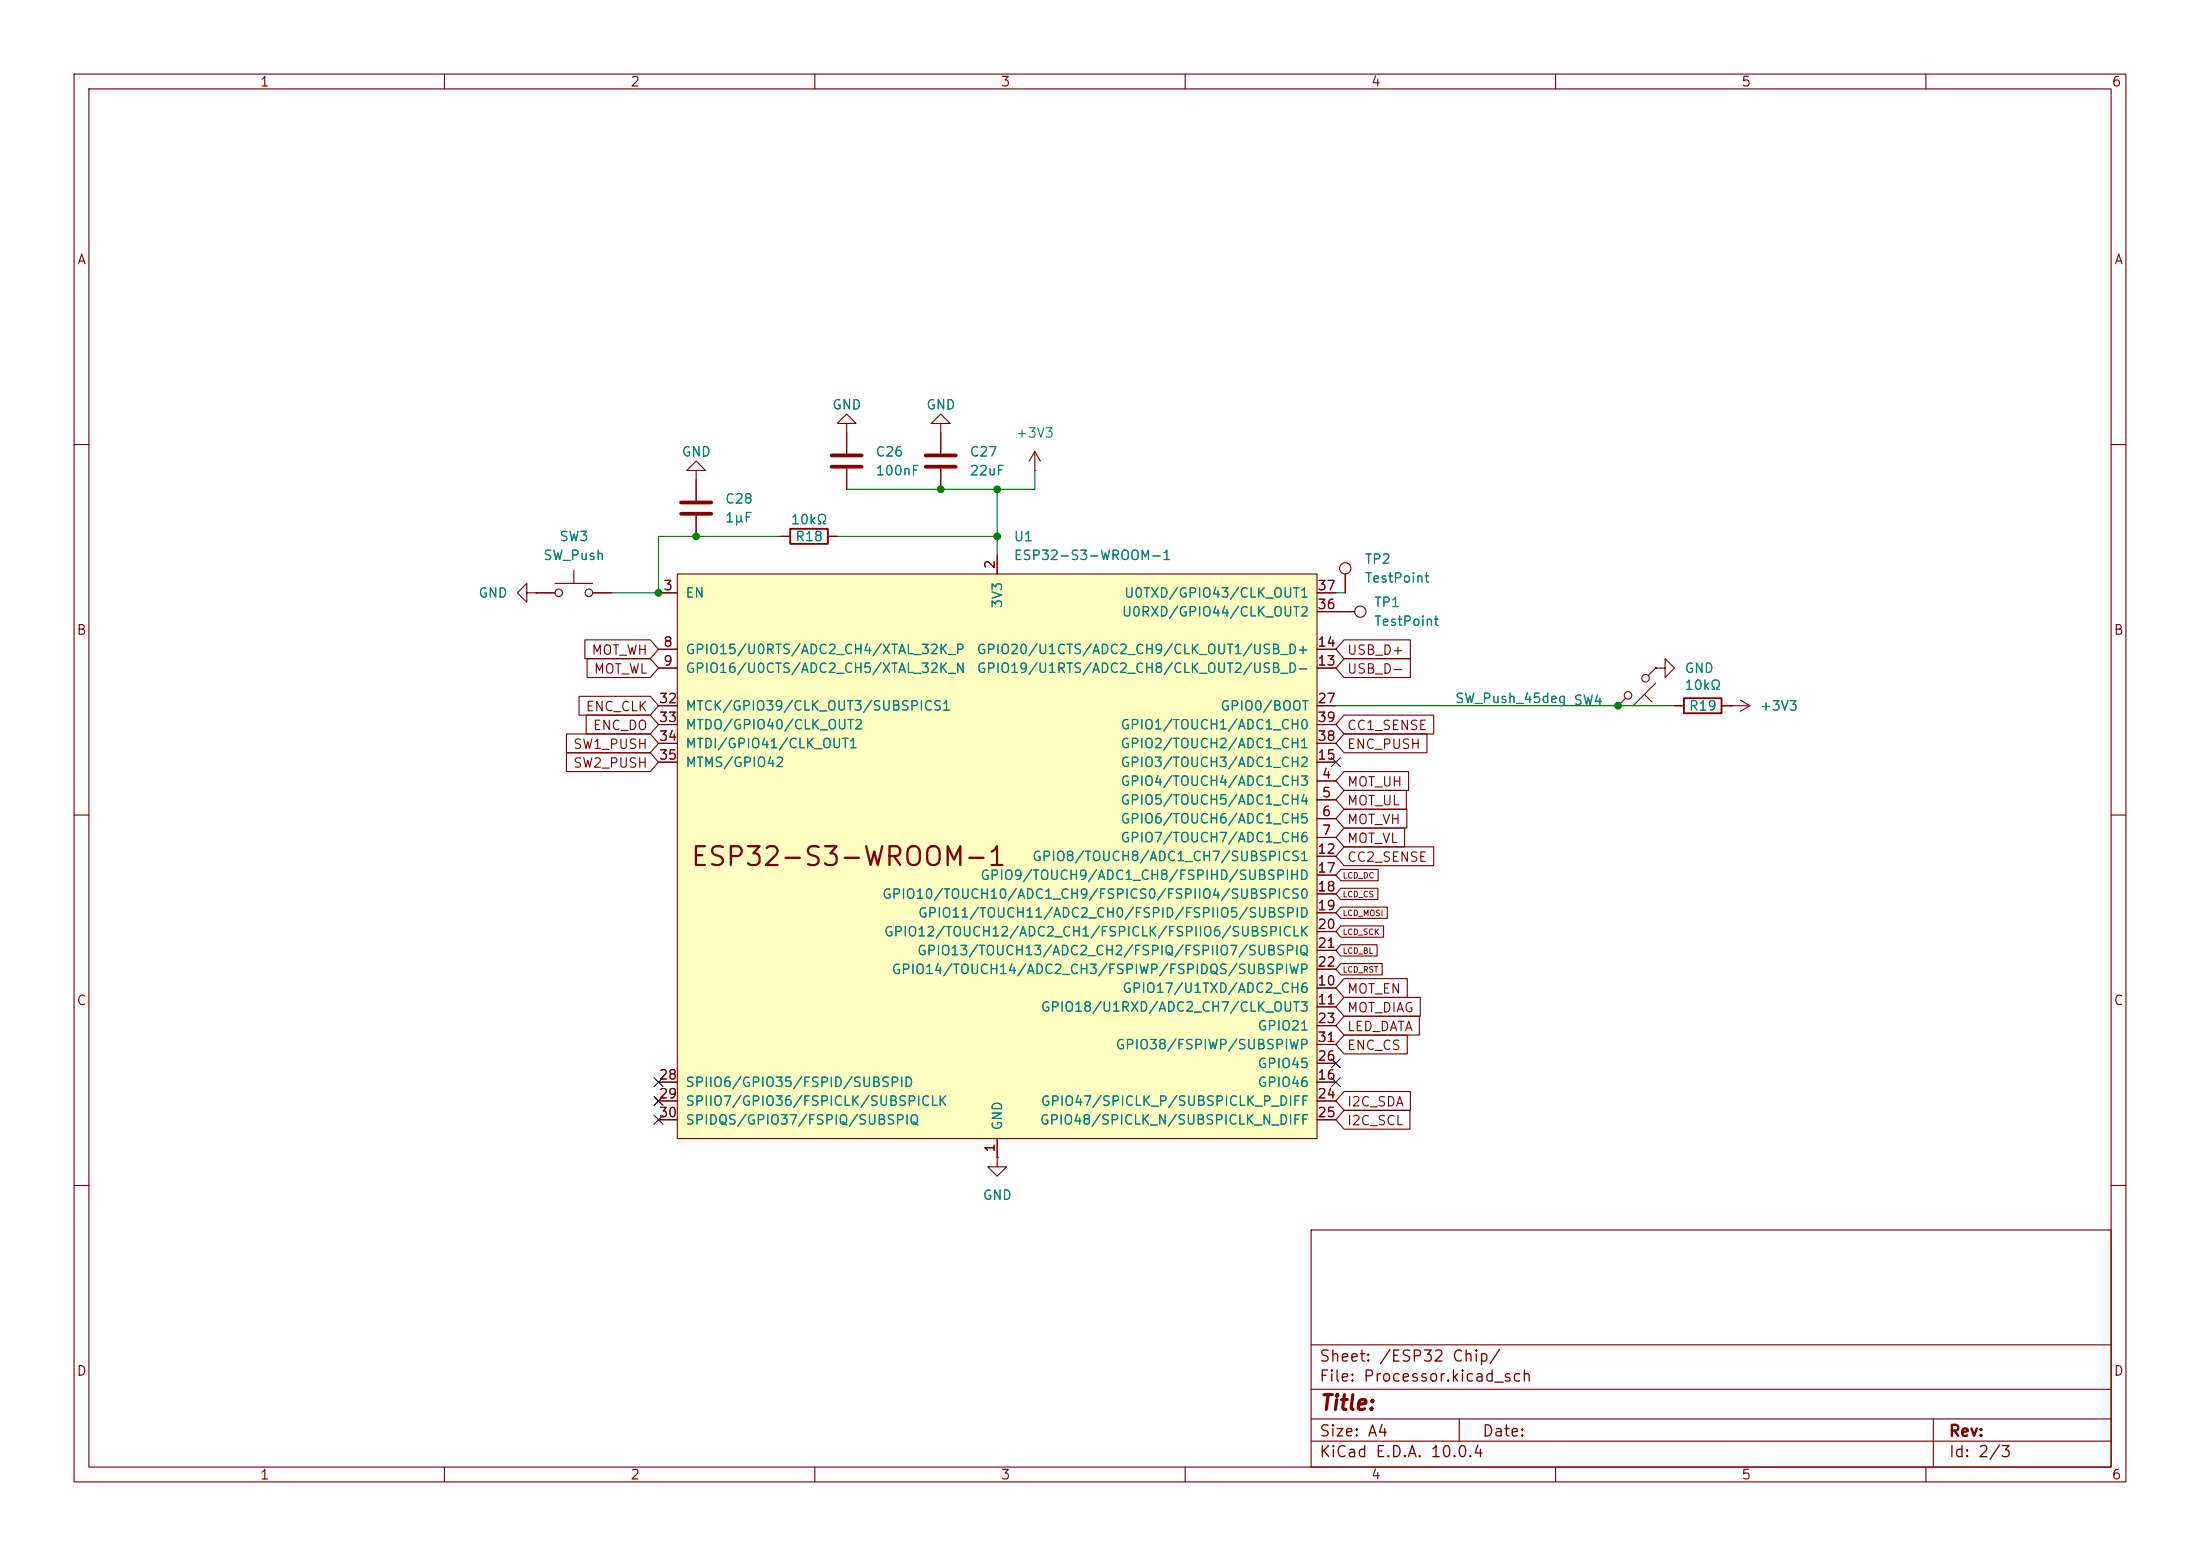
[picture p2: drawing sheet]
<svg xmlns="http://www.w3.org/2000/svg" width="297mm" height="210mm" viewBox="0 0 297 210" stroke-linecap="round" stroke-linejoin="round" font-family="sans-serif">
<g fill="none" stroke="#840000" stroke-width=".15">
<path d="M10 10h277v190h-277zM12 12h273v186h-273zM60 10v2M110 10v2M160 10v2M210 10v2M260 10v2M114.3 58.4v2.8M127 58.4v2.8M10 60h2M74.9 78.7h5.1M77.5 77v1.7"/>
<path d="M94 63.5h1.2l-1.2-1.3-1.3 1.3h1.3v4.1M94 69.6v2.8M105.4 72.4h1.3M111.8 72.4h1.2M114.3 63.2v2.8M127 63.2v2.8M181.6 77.5v2.5M285 60h2M72.4 80h2.5M80 80h2.5M180.3 82.6h2.6M218.4 95.3h.1"/>
<path d="M219.5 94.2l-1.1 1.1M222 93.7l1 1M223.5 90.2h1.3v-1.3l1.3 1.3-1.3 1.2v-1.2M223.5 90.2h.1M223.5 90.2l-1 1M223.5 92.2l-3 3.1M226.1 95.3h1.2M232.4 95.3h3.8M233.7 95.3h.1M234.9 94.5l1.3 .8M236.2 95.3l-1.3 .7M10 110h2"/>
<path d="M285 110h2M134.6 156.2v1.3h1.3l-1.3 1.3-1.3-1.3h1.3M134.6 156.2h.1M10 160h2M177 166h108v32h-108zM285 160h2M60 198v2M110 198v2M160 198v2M177 194.5h108M177 191.5h108M177 187.5h108"/>
<path d="M177 181.5h108M197 191.5v3M210 198v2M260 198v2M261 191.5v6.5"/>
<circle cx="181.6" cy="76.7" r=".76"/>
<circle cx="75.4" cy="80" r=".51"/>
<circle cx="79.5" cy="80" r=".51"/>
<circle cx="183.6" cy="82.5" r=".76"/>
<circle cx="219.8" cy="93.9" r=".51"/>
<circle cx="222.1" cy="91.5" r=".51"/>
</g>
<path d="M106.7 71.4h5.1v2h-5.1zM227.3 94.2h5.1v2.1h-5.1z" fill="none" stroke="#840000" stroke-width=".25"/>
<path d="M91.9 67.8h4.1M91.9 69.3h4.1M112.3 61.5h4M112.3 63h4M125 61.5h4M125 63h4" fill="none" stroke="#840000" stroke-width=".51"/>
<path d="M91.4 77.5h86.4v76.2h-86.4z" fill="#ffffc2"/>
<g fill="none" stroke="#840000" stroke-width=".15">
<path d="M114.3 57.2h1.3l-1.3-1.3-1.3 1.3h1.3v4M127 57.2h1.3l-1.3-1.3-1.3 1.3h1.3v4M91.4 77.5h86.4v76.2h-86.4zM94 64.8v2.8M94 69.6v2.8M105.4 72.4h1.3M111.8 72.4h1.2M114.3 63.2v2.8M127 63.2v2.8M134.6 74.9v2.6M139.7 63.5h.1M139.7 61l-.8 1.2"/>
<path d="M139.7 61l.8 1.2M139.7 61v2.5M181.6 77.5v2.5M71.1 80v-1.3l-1.3 1.3 1.3 1.3v-1.3h1.3M72.4 80h.1M72.4 80h2.5M76.5 99.1h11.3l1.1 1.2-1.1 1.3h-11.3zM78.2 94h9.6l1.1 1.3-1.1 1.2h-9.6zM79 86.4h8.8l1.1 1.2-1.1 1.3h-8.8zM79.1 96.5h8.7l1.1 1.3-1.1 1.3h-8.7zM79.3 88.9h8.5l1.1 1.3-1.1 1.2h-8.5zM80 80h2.5"/>
<path d="M88.9 80h2.5M88.9 87.6h2.5M88.9 90.2h2.5M88.9 95.3h2.5M88.9 97.8h2.5M177.8 80h2.5M177.8 87.6h2.5M177.8 90.2h2.5M177.8 95.3h2.5M177.8 97.8h2.5M177.8 82.6h5.1M181.5 88.9h8.9v2.5h-8.9l-1.2-1.2z"/>
<path d="M181.5 86.4h8.9v2.5h-8.9l-1.2-1.3zM181.5 96.5h12.1v2.6h-12.1l-1.2-1.3zM181.5 99.1h11.1v2.5h-11.1l-1.2-1.3zM218.4 95.3h.1M223.5 90.2h.1M226.1 95.3h1.2M232.4 95.3h1.3M233.7 95.3h.1M76.5 101.6h11.3l1.1 1.3-1.1 1.2h-11.3zM88.9 102.9h2.5M88.9 100.3h2.5M177.8 105.4h2.5"/>
<path d="M177.8 108h2.5M177.8 110.5h2.5M177.8 113h2.5M177.8 115.6h2.5M177.8 102.9h2.5M177.8 118.1h2.5M177.8 100.3h2.5M181 119.9h5v1.5h-5l-.7-.7zM181 117.3h5.1v1.6h-5.1l-.7-.8zM181.5 106.7h8.4v2.5h-8.4l-1.2-1.2zM181.5 104.1h8.7v2.6h-8.7l-1.2-1.3zM181.5 114.3h12.1v2.5h-12.1l-1.2-1.2z"/>
<path d="M181.5 109.2h8.4v2.6h-8.4l-1.2-1.3zM181.5 111.8h8.1v2.5h-8.1l-1.2-1.3zM177.8 133.4h2.5M177.8 135.9h2.5M177.8 120.7h2.5M177.8 123.2h2.5M177.8 125.7h2.5M177.8 128.3h2.5M177.8 130.8h2.5M177.8 138.4h2.5M181 127.5h4.9v1.5h-4.9l-.7-.7zM181 130h5.6v1.6h-5.6l-.7-.8z"/>
<path d="M181 125h5.8v1.5h-5.8l-.7-.8zM181 122.4h6.3v1.6h-6.3l-.7-.8zM181.5 139.7h8.5v2.5h-8.5l-1.2-1.2zM181.5 137.2h10.1v2.5h-10.1l-1.2-1.3zM181.5 134.6h10.2v2.6h-10.2l-1.2-1.3zM181.5 132.1h8.5v2.5h-8.5l-1.2-1.2zM88.9 146.1h2.5M88.9 148.6h2.5M88.9 151.1h2.5M134.6 156.2h.1M134.6 153.7v2.5M177.8 146.1h2.5"/>
<path d="M177.8 148.6h2.5M177.8 151.1h2.5M177.8 143.5h2.5M177.8 141h2.5M181.5 147.3h8.9v2.6h-8.9l-1.2-1.3zM181.5 149.9h8.8v2.5h-8.8l-1.2-1.3z"/>
</g>
<path d="M105.4 72.4h-16.5v7.6h-6.4M113 72.4h21.6M134.6 66v8.9M139.7 63.5v2.5h-25.4M180.3 95.3h45.8M180.3 80h1.3" fill="none" stroke="#008400" stroke-width=".15"/>
<path d="M179.7 102.3l1.2 1.2M180.9 102.3l-1.2 1.2M88.3 145.4l1.2 1.3M88.3 150.5l1.2 1.2M88.3 148l1.2 1.2M89.5 145.4l-1.2 1.3M89.5 150.5l-1.2 1.2M89.5 148l-1.2 1.2M179.7 145.4l1.2 1.3M179.7 142.9l1.2 1.2M180.9 145.4l-1.2 1.3M180.9 142.9l-1.2 1.2" fill="none" stroke="#000084" stroke-width=".15"/>
<g fill="#008400" stroke="#008400" stroke-width=".14">
<circle cx="134.6" cy="66" r=".46"/>
<circle cx="134.6" cy="72.4" r=".46"/>
<circle cx="88.9" cy="80" r=".46"/>
<circle cx="94" cy="72.4" r=".46"/>
<circle cx="127" cy="66" r=".46"/>
<circle cx="218.4" cy="95.3" r=".46"/>
</g>
<text font-size="2.5" fill="#840000" x="93.1" y="117.5">ESP32-S3-WROOM-1</text>
<text font-size="2" fill="#840000" x="178" y="190.8">Title:</text>
<g font-size="1.5" fill="#840000">
<text x="178" y="184.2">Sheet: /ESP32 Chip/</text>
<text x="178" y="186.9">File: Processor.kicad_sch</text>
<text x="178" y="197.1">KiCad E.D.A. 10.0.4</text>
<text x="178" y="194.3">Size: A4</text>
<text x="200" y="194.3">Date:</text>
<text x="263" y="194.3">Rev:</text>
<text x="263" y="197.1">Id: 2/3</text>
</g>
<g font-size="1.3" fill="#840000">
<text x="35" y="12">1</text>
<text x="85" y="12">2</text>
<text x="135" y="12">3</text>
<text x="185" y="12">4</text>
<text x="235" y="12">5</text>
<text x="285" y="12">6</text>
<text x="10.3" y="36">A</text>
<text x="285.3" y="36">A</text>
<text x="134.6" y="76.9" transform="rotate(-90 134.6 76.9)">2</text>
<text x="89.5" y="80">3</text>
<text x="177.8" y="82.5">36</text>
<text x="177.8" y="80">37</text>
<text x="10.3" y="86">B</text>
<text x="79.8" y="88.7">MOT_WH</text>
<text x="89.5" y="87.6">8</text>
<text x="177.8" y="87.6">14</text>
<text x="181.8" y="88.7">USB_D+</text>
<text x="285.3" y="86">B</text>
<text x="80.1" y="91.2">MOT_WL</text>
<text x="88.9" y="95.2">32</text>
<text x="89.5" y="90.1">9</text>
<text x="177.8" y="90.1">13</text>
<text x="177.8" y="95.2">27</text>
<text x="181.8" y="91.2">USB_D-</text>
<text x="77.3" y="101.4">SW1_PUSH</text>
<text x="79" y="96.3">ENC_CLK</text>
<text x="80" y="98.9">ENC_DO</text>
<text x="88.9" y="97.8">33</text>
<text x="88.9" y="100.3">34</text>
<text x="177.8" y="100.3">38</text>
<text x="177.8" y="97.8">39</text>
<text x="181.8" y="98.9">CC1_SENSE</text>
<text x="181.8" y="101.4">ENC_PUSH</text>
<text x="77.3" y="103.9">SW2_PUSH</text>
<text x="88.9" y="102.8">35</text>
<text x="177.8" y="102.8">15</text>
<text x="178.4" y="105.4">4</text>
<text x="178.4" y="107.9">5</text>
<text x="181.8" y="106.5">MOT_UH</text>
<text x="178.4" y="110.5">6</text>
<text x="178.4" y="113">7</text>
<text x="181.8" y="109">MOT_UL</text>
<text x="181.8" y="111.6">MOT_VH</text>
<text x="177.8" y="115.5">12</text>
<text x="177.8" y="118.1">17</text>
<text x="181.8" y="116.6">CC2_SENSE</text>
<text x="181.8" y="114.1">MOT_VL</text>
<text x="177.8" y="120.6">18</text>
<text x="177.8" y="123.2">19</text>
<text x="177.8" y="125.7">20</text>
<text x="177.8" y="128.2">21</text>
<text x="177.8" y="130.8">22</text>
<text x="10.3" y="136">C</text>
<text x="177.8" y="133.3">10</text>
<text x="177.8" y="135.9">11</text>
<text x="181.8" y="137">MOT_DIAG</text>
<text x="181.8" y="134.4">MOT_EN</text>
<text x="285.3" y="136">C</text>
<text x="177.8" y="138.4">23</text>
<text x="177.8" y="143.5">26</text>
<text x="177.8" y="140.9">31</text>
<text x="181.8" y="142">ENC_CS</text>
<text x="181.8" y="139.5">LED_DATA</text>
<text x="88.9" y="146">28</text>
<text x="88.9" y="148.6">29</text>
<text x="177.8" y="146">16</text>
<text x="177.8" y="148.6">24</text>
<text x="181.8" y="149.7">I2C_SDA</text>
<text x="88.9" y="151.1">30</text>
<text x="134.6" y="155.6" transform="rotate(-90 134.6 155.6)">1</text>
<text x="177.8" y="151.1">25</text>
<text x="181.8" y="152.2">I2C_SCL</text>
<text x="10.3" y="186">D</text>
<text x="285.3" y="186">D</text>
<text x="35" y="200">1</text>
<text x="85" y="200">2</text>
<text x="135" y="200">3</text>
<text x="185" y="200">4</text>
<text x="235" y="200">5</text>
<text x="285" y="200">6</text>
</g>
<g font-size="1.3" fill="#008484">
<text x="112.3" y="55.6">GND</text>
<text x="125" y="55.6">GND</text>
<text x="137.1" y="59.4">+3V3</text>
<text x="91.9" y="61.9">GND</text>
<text x="118.1" y="64.5">100nF</text>
<text x="118.1" y="61.9">C26</text>
<text x="130.8" y="61.9">C27</text>
<text x="130.8" y="64.5">22uF</text>
<text x="97.8" y="68.3">C28</text>
<text x="97.8" y="70.8">1µF</text>
<text x="106.7" y="71.1">10kΩ</text>
<text x="73.3" y="75.9">SW_Push</text>
<text x="75.4" y="73.4">SW3</text>
<text x="107.3" y="73.4">R18</text>
<text x="136.8" y="73.4">U1</text>
<text x="136.8" y="75.9">ESP32-S3-WROOM-1</text>
<text x="184.2" y="76.4">TP2</text>
<text x="64.5" y="81">GND</text>
<text x="92.5" y="81">EN</text>
<text x="135.6" y="82.2" transform="rotate(-90 135.6 82.2)">3V3</text>
<text x="151.4" y="83.5">U0RXD/GPIO44/CLK_OUT2</text>
<text x="151.7" y="81">U0TXD/GPIO43/CLK_OUT1</text>
<text x="184.2" y="78.9">TestPoint</text>
<text x="185.4" y="82.3">TP1</text>
<text x="92.5" y="88.6">GPIO15/U0RTS/ADC2_CH4/XTAL_32K_P</text>
<text x="131.8" y="88.6">GPIO20/U1CTS/ADC2_CH9/CLK_OUT1/USB_D+</text>
<text x="185.4" y="84.8">TestPoint</text>
<text x="92.5" y="91.1">GPIO16/U0CTS/ADC2_CH5/XTAL_32K_N</text>
<text x="131.8" y="91.1">GPIO19/U1RTS/ADC2_CH8/CLK_OUT2/USB_D-</text>
<text x="196.4" y="95.2">SW_Push_45deg SW4</text>
<text x="227.3" y="93.4">10kΩ</text>
<text x="227.3" y="91.1">GND</text>
<text x="92.5" y="96.2">MTCK/GPIO39/CLK_OUT3/SUBSPICS1</text>
<text x="92.5" y="98.8">MTDO/GPIO40/CLK_OUT2</text>
<text x="92.5" y="101.3">MTDI/GPIO41/CLK_OUT1</text>
<text x="151.2" y="101.3">GPIO2/TOUCH2/ADC1_CH1</text>
<text x="151.2" y="98.8">GPIO1/TOUCH1/ADC1_CH0</text>
<text x="164.7" y="96.2">GPIO0/BOOT</text>
<text x="227.9" y="96.2">R19</text>
<text x="237.5" y="96.2">+3V3</text>
<text x="92.5" y="103.8">MTMS/GPIO42</text>
<text x="151.2" y="106.4">GPIO4/TOUCH4/ADC1_CH3</text>
<text x="151.2" y="103.8">GPIO3/TOUCH3/ADC1_CH2</text>
<text x="151.2" y="108.9">GPIO5/TOUCH5/ADC1_CH4</text>
<text x="151.2" y="111.5">GPIO6/TOUCH6/ADC1_CH5</text>
<text x="132.3" y="119.1">GPIO9/TOUCH9/ADC1_CH8/FSPIHD/SUBSPIHD</text>
<text x="139.3" y="116.5">GPIO8/TOUCH8/ADC1_CH7/SUBSPICS1</text>
<text x="151.2" y="114">GPIO7/TOUCH7/ADC1_CH6</text>
<text x="119" y="121.6">GPIO10/TOUCH10/ADC1_CH9/FSPICS0/FSPIIO4/SUBSPICS0</text>
<text x="123.8" y="124.2">GPIO11/TOUCH11/ADC2_CH0/FSPID/FSPIIO5/SUBSPID</text>
<text x="119.2" y="126.7">GPIO12/TOUCH12/ADC2_CH1/FSPICLK/FSPIIO6/SUBSPICLK</text>
<text x="120.3" y="131.8">GPIO14/TOUCH14/ADC2_CH3/FSPIWP/FSPIDQS/SUBSPIWP</text>
<text x="123.7" y="129.2">GPIO13/TOUCH13/ADC2_CH2/FSPIQ/FSPIIO7/SUBSPIQ</text>
<text x="140.4" y="136.9">GPIO18/U1RXD/ADC2_CH7/CLK_OUT3</text>
<text x="151.4" y="134.3">GPIO17/U1TXD/ADC2_CH6</text>
<text x="150.5" y="141.9">GPIO38/FSPIWP/SUBSPIWP</text>
<text x="169.7" y="139.4">GPIO21</text>
<text x="92.5" y="147">SPIIO6/GPIO35/FSPID/SUBSPID</text>
<text x="92.5" y="149.6">SPIIO7/GPIO36/FSPICLK/SUBSPICLK</text>
<text x="140.4" y="149.6">GPIO47/SPICLK_P/SUBSPICLK_P_DIFF</text>
<text x="169.7" y="147">GPIO46</text>
<text x="169.7" y="144.5">GPIO45</text>
<text x="92.5" y="152.1">SPIDQS/GPIO37/FSPIQ/SUBSPIQ</text>
<text x="135.6" y="152.7" transform="rotate(-90 135.6 152.7)">GND</text>
<text x="140.3" y="152.1">GPIO48/SPICLK_N/SUBSPICLK_N_DIFF</text>
<text x="132.6" y="162.3">GND</text>
</g>
<g font-size=".8" fill="#840000">
<text x="181.2" y="118.7">LCD_DC</text>
<text x="181.2" y="121.3">LCD_CS</text>
<text x="181.2" y="123.8">LCD_MOSI</text>
<text x="181.2" y="128.9">LCD_BL</text>
<text x="181.2" y="131.4">LCD_RST</text>
<text x="181.2" y="126.4">LCD_SCK</text>
</g>
</svg>
